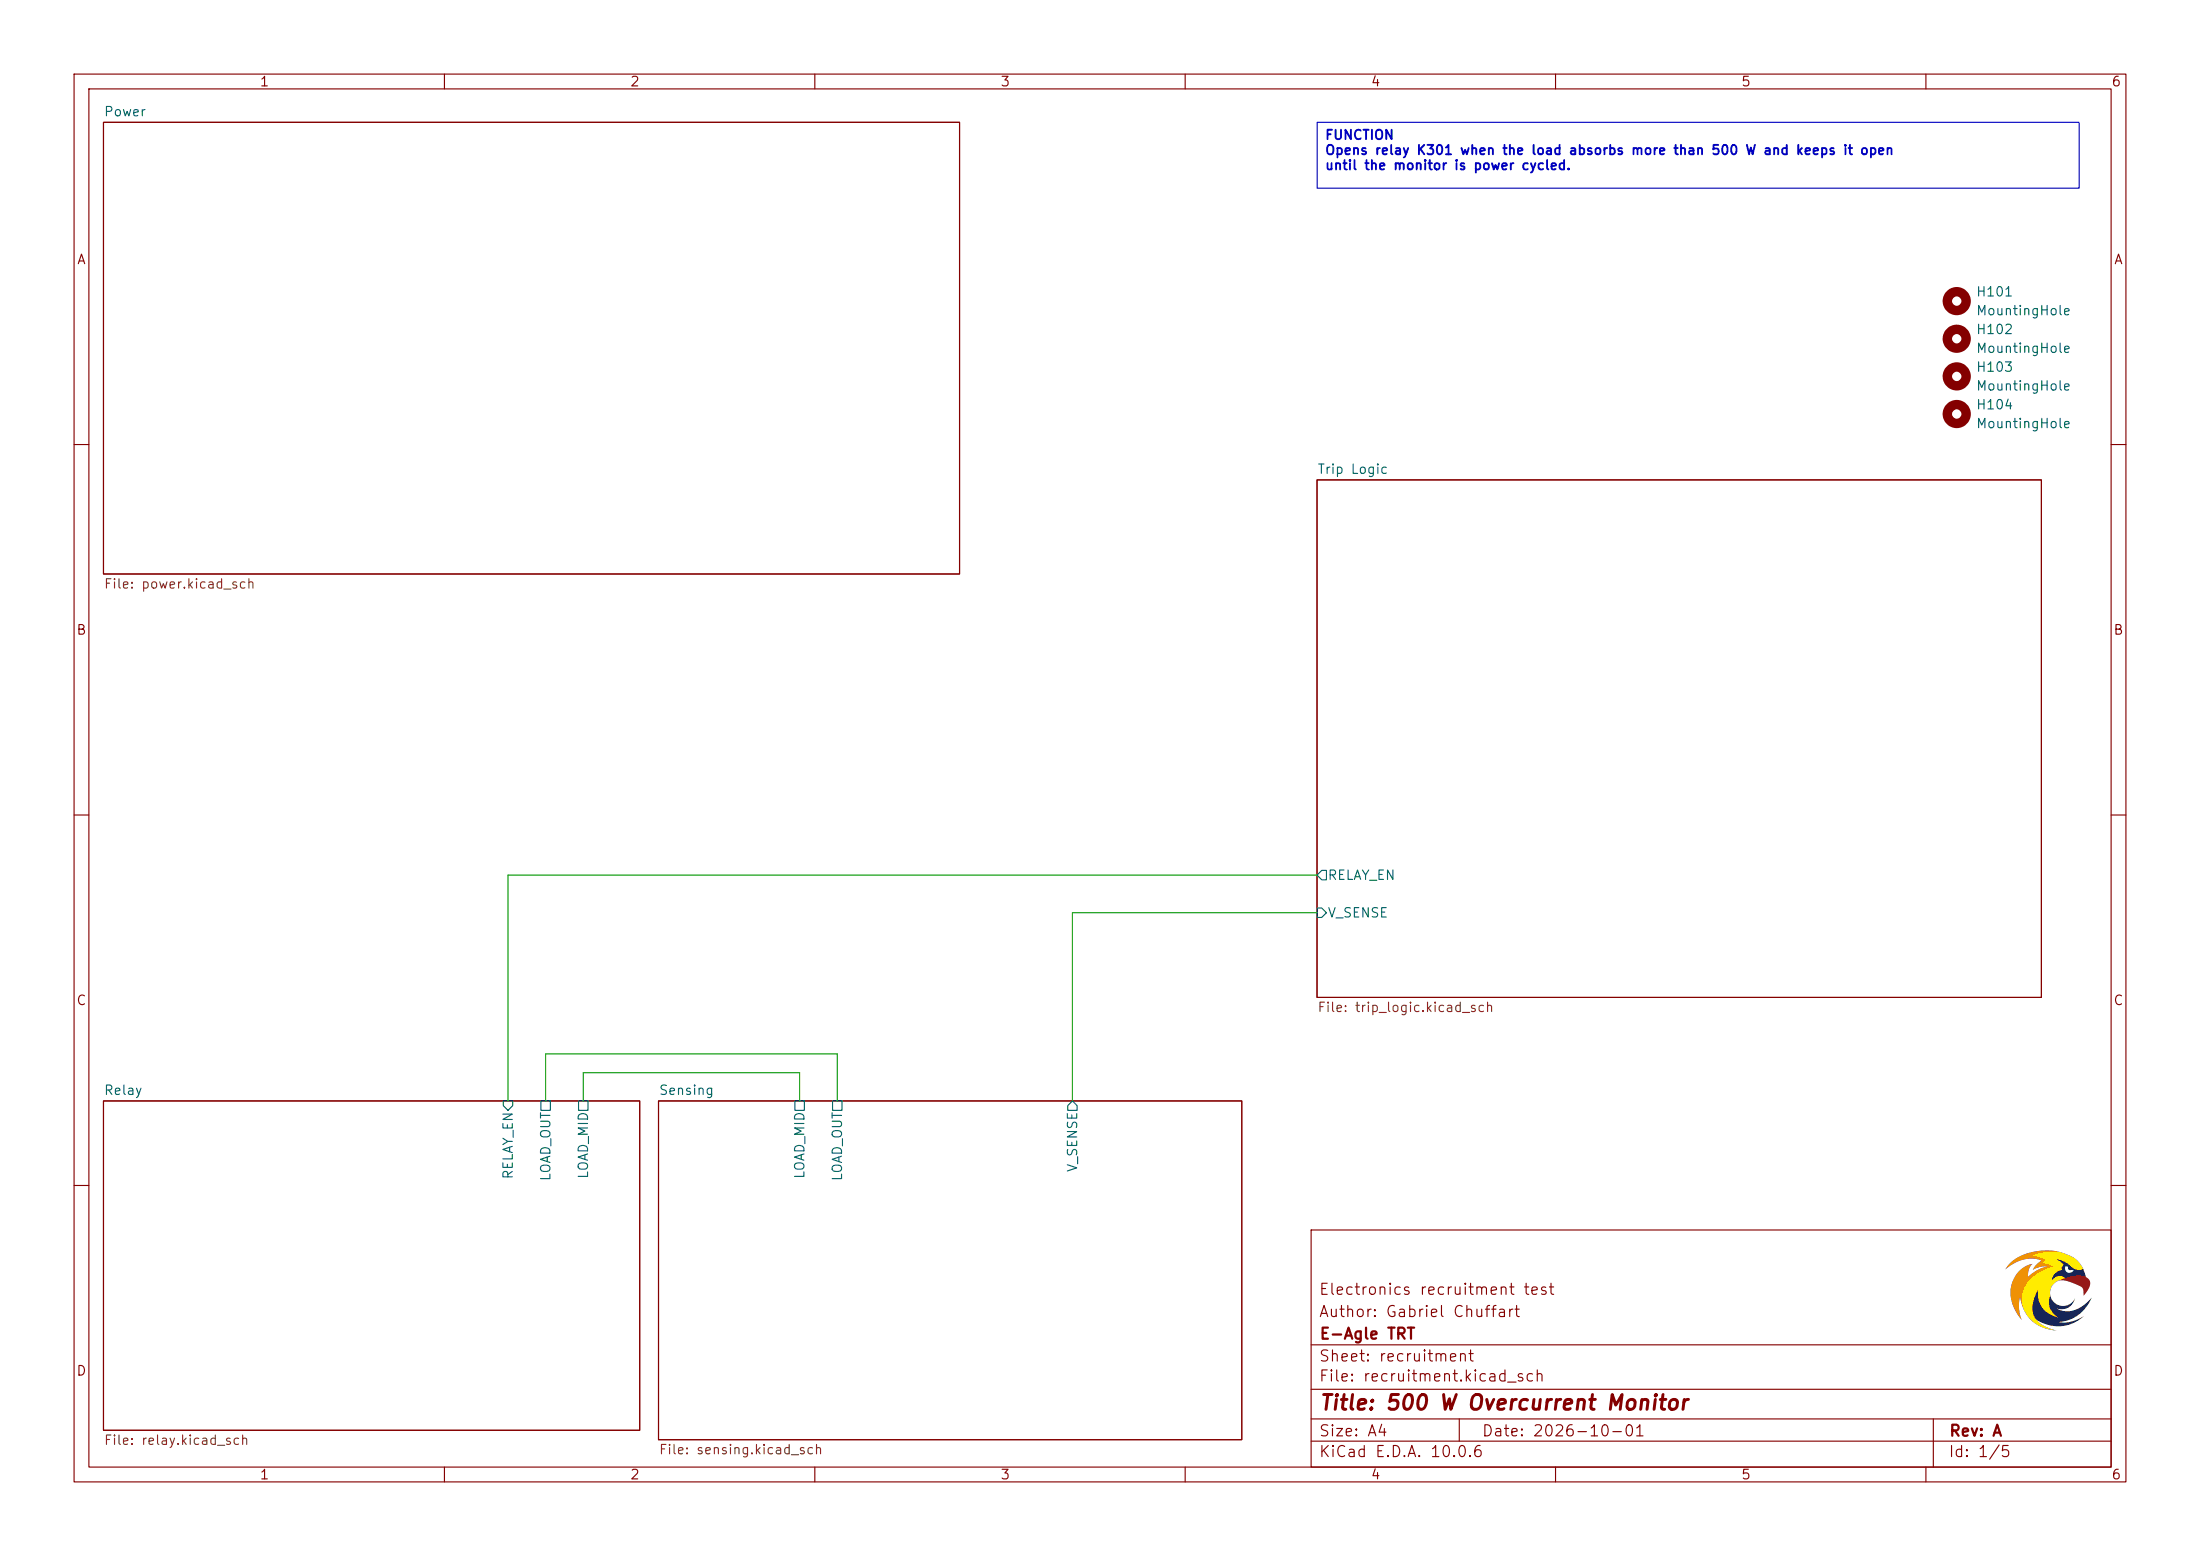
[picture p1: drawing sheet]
(kicad_sch
 (version 20260306)
 (generator "eeschema")
 (generator_version "10.0")
 (paper "A4")
 (title_block
  (title "500 W Overcurrent Monitor")
  (date "2026-10-01")
  (rev "A")
  (company "E-Agle TRT")
  (comment 1 "Author: Gabriel Chuffart")
  (comment 2 "Electronics recruitment test"))
 (lib_symbols
  (symbol "Mechanical:MountingHole"
   (pin_names
    (offset 1.016)) (exclude_from_sim no) (in_bom no) (on_board yes)
   (in_pos_files yes)
   (duplicate_pin_numbers_are_jumpers no)
   (property "Reference" "H" (at 0 5.08 0) (show_name no) (do_not_autoplace no) (effects (font (size 1.27 1.27))))
   (property "Value" "MountingHole" (at 0 3.175 0) (show_name no) (do_not_autoplace no) (effects (font (size 1.27 1.27))))
   (property "Footprint" "" (at 0 0 0) (show_name no) (do_not_autoplace no) (hide yes) (effects (font (size 1.27 1.27))))
   (property "Datasheet" "" (at 0 0 0) (show_name no) (do_not_autoplace no) (hide yes) (effects (font (size 1.27 1.27))))
   (property "Description" "Mounting Hole without connection" (at 0 0 0) (show_name no) (do_not_autoplace no) (hide yes) (effects (font (size 1.27 1.27))))
   (symbol "MountingHole_0_1"
    (circle (center 0 0) (radius 1.27) (stroke (width 1.27) (type default)) (fill (type none))))
   (embedded_fonts no)))
 (text_box "FUNCTION\nOpens relay K301 when the load absorbs more than 500 W and keeps it open\nuntil the monitor is power cycled.\n"
  (exclude_from_sim no)
  (at 177.8 16.51 0)
  (size 102.87 8.89)
  (margins 0.9525 0.9525 0.9525 0.9525)
  (stroke (width 0) (type solid))
  (fill (type none))
  (effects (font (size 1.27 1.27) (thickness 0.254)
    (bold yes)) (justify left top)))
 (wire
  (pts (xy 113.03 142.24) (xy 113.03 148.59))
  (stroke (width 0) (type default)))
 (wire
  (pts (xy 68.58 118.11) (xy 68.58 148.59))
  (stroke (width 0) (type default)))
 (wire
  (pts (xy 78.74 148.59) (xy 78.74 144.78))
  (stroke (width 0) (type default)))
 (wire
  (pts (xy 144.78 123.19) (xy 144.78 148.59))
  (stroke (width 0) (type default)))
 (wire
  (pts (xy 73.66 142.24) (xy 113.03 142.24))
  (stroke (width 0) (type default)))
 (wire
  (pts (xy 177.8 123.19) (xy 144.78 123.19))
  (stroke (width 0) (type default)))
 (wire
  (pts (xy 107.95 144.78) (xy 107.95 148.59))
  (stroke (width 0) (type default)))
 (wire
  (pts (xy 78.74 144.78) (xy 107.95 144.78))
  (stroke (width 0) (type default)))
 (wire
  (pts (xy 177.8 118.11) (xy 68.58 118.11))
  (stroke (width 0) (type default)))
 (wire
  (pts (xy 73.66 148.59) (xy 73.66 142.24))
  (stroke (width 0) (type default)))
 (symbol
  (lib_id "Mechanical:MountingHole")
  (at 264.16 55.88 0)
  (unit 1)
  (body_style 1)
  (exclude_from_sim no)
  (in_bom no)
  (on_board yes)
  (in_pos_files yes)
  (dnp no)
  (fields_autoplaced yes)
  (property "Reference" "H104" (at 266.7 54.6099 0) (show_name no) (do_not_autoplace no) (effects (font (size 1.27 1.27)) (justify left)))
  (property "Value" "MountingHole" (at 266.7 57.1499 0) (show_name no) (do_not_autoplace no) (effects (font (size 1.27 1.27)) (justify left)))
  (property "Footprint" "MountingHole:MountingHole_3.2mm_M3" (at 264.16 55.88 0) (hide yes) (show_name no) (do_not_autoplace no) (effects (font (size 1.27 1.27))))
  (property "Datasheet" "" (at 264.16 55.88 0) (hide yes) (show_name no) (do_not_autoplace no) (effects (font (size 1.27 1.27))))
  (property "Description" "Mounting Hole without connection" (at 264.16 55.88 0) (hide yes) (show_name no) (do_not_autoplace no) (effects (font (size 1.27 1.27)))))
 (symbol
  (lib_id "Mechanical:MountingHole")
  (at 264.16 45.72 0)
  (unit 1)
  (body_style 1)
  (exclude_from_sim no)
  (in_bom no)
  (on_board yes)
  (in_pos_files yes)
  (dnp no)
  (fields_autoplaced yes)
  (property "Reference" "H102" (at 266.7 44.4499 0) (show_name no) (do_not_autoplace no) (effects (font (size 1.27 1.27)) (justify left)))
  (property "Value" "MountingHole" (at 266.7 46.9899 0) (show_name no) (do_not_autoplace no) (effects (font (size 1.27 1.27)) (justify left)))
  (property "Footprint" "MountingHole:MountingHole_3.2mm_M3" (at 264.16 45.72 0) (hide yes) (show_name no) (do_not_autoplace no) (effects (font (size 1.27 1.27))))
  (property "Datasheet" "" (at 264.16 45.72 0) (hide yes) (show_name no) (do_not_autoplace no) (effects (font (size 1.27 1.27))))
  (property "Description" "Mounting Hole without connection" (at 264.16 45.72 0) (hide yes) (show_name no) (do_not_autoplace no) (effects (font (size 1.27 1.27)))))
 (symbol
  (lib_id "Mechanical:MountingHole")
  (at 264.16 50.8 0)
  (unit 1)
  (body_style 1)
  (exclude_from_sim no)
  (in_bom no)
  (on_board yes)
  (in_pos_files yes)
  (dnp no)
  (fields_autoplaced yes)
  (property "Reference" "H103" (at 266.7 49.5299 0) (show_name no) (do_not_autoplace no) (effects (font (size 1.27 1.27)) (justify left)))
  (property "Value" "MountingHole" (at 266.7 52.0699 0) (show_name no) (do_not_autoplace no) (effects (font (size 1.27 1.27)) (justify left)))
  (property "Footprint" "MountingHole:MountingHole_3.2mm_M3" (at 264.16 50.8 0) (hide yes) (show_name no) (do_not_autoplace no) (effects (font (size 1.27 1.27))))
  (property "Datasheet" "" (at 264.16 50.8 0) (hide yes) (show_name no) (do_not_autoplace no) (effects (font (size 1.27 1.27))))
  (property "Description" "Mounting Hole without connection" (at 264.16 50.8 0) (hide yes) (show_name no) (do_not_autoplace no) (effects (font (size 1.27 1.27)))))
 (symbol
  (lib_id "Mechanical:MountingHole")
  (at 264.16 40.64 0)
  (unit 1)
  (body_style 1)
  (exclude_from_sim no)
  (in_bom no)
  (on_board yes)
  (in_pos_files yes)
  (dnp no)
  (fields_autoplaced yes)
  (property "Reference" "H101" (at 266.7 39.3699 0) (show_name no) (do_not_autoplace no) (effects (font (size 1.27 1.27)) (justify left)))
  (property "Value" "MountingHole" (at 266.7 41.9099 0) (show_name no) (do_not_autoplace no) (effects (font (size 1.27 1.27)) (justify left)))
  (property "Footprint" "MountingHole:MountingHole_3.2mm_M3" (at 264.16 40.64 0) (hide yes) (show_name no) (do_not_autoplace no) (effects (font (size 1.27 1.27))))
  (property "Datasheet" "" (at 264.16 40.64 0) (hide yes) (show_name no) (do_not_autoplace no) (effects (font (size 1.27 1.27))))
  (property "Description" "Mounting Hole without connection" (at 264.16 40.64 0) (hide yes) (show_name no) (do_not_autoplace no) (effects (font (size 1.27 1.27)))))
 (sheet
  (at 13.97 16.51)
  (size 115.57 60.96)
  (exclude_from_sim no)
  (in_bom yes)
  (on_board yes)
  (dnp no)
  (fields_autoplaced yes)
  (stroke (width 0.1524) (type solid))
  (fill (color 0 0 0 0))
  (property "Sheetname" "Power" (at 13.97 15.7984 0) (show_name no) (do_not_autoplace no) (effects (font (size 1.27 1.27)) (justify left bottom)))
  (property "Sheetfile" "power.kicad_sch" (at 13.97 78.0546 0) (show_name no) (do_not_autoplace no) (effects (font (size 1.27 1.27)) (justify left top))))
 (sheet
  (at 88.9 148.59)
  (size 78.74 45.72)
  (exclude_from_sim no)
  (in_bom yes)
  (on_board yes)
  (dnp no)
  (fields_autoplaced yes)
  (stroke (width 0.1524) (type solid))
  (fill (color 0 0 0 0))
  (property "Sheetname" "Sensing" (at 88.9 147.8784 0) (show_name no) (do_not_autoplace no) (effects (font (size 1.27 1.27)) (justify left bottom)))
  (property "Sheetfile" "sensing.kicad_sch" (at 88.9 194.8946 0) (show_name no) (do_not_autoplace no) (effects (font (size 1.27 1.27)) (justify left top)))
  (pin "LOAD_MID" passive (at 107.95 148.59 90) (effects (font (size 1.27 1.27)) (justify right)))
  (pin "LOAD_OUT" passive (at 113.03 148.59 90) (effects (font (size 1.27 1.27)) (justify right)))
  (pin "V_SENSE" output (at 144.78 148.59 90) (effects (font (size 1.27 1.27)) (justify right))))
 (sheet
  (at 13.97 148.59)
  (size 72.39 44.45)
  (exclude_from_sim no)
  (in_bom yes)
  (on_board yes)
  (dnp no)
  (fields_autoplaced yes)
  (stroke (width 0.1524) (type solid))
  (fill (color 0 0 0 0))
  (property "Sheetname" "Relay" (at 13.97 147.8784 0) (show_name no) (do_not_autoplace no) (effects (font (size 1.27 1.27)) (justify left bottom)))
  (property "Sheetfile" "relay.kicad_sch" (at 13.97 193.6246 0) (show_name no) (do_not_autoplace no) (effects (font (size 1.27 1.27)) (justify left top)))
  (pin "LOAD_MID" passive (at 78.74 148.59 90) (effects (font (size 1.27 1.27)) (justify right)))
  (pin "LOAD_OUT" passive (at 73.66 148.59 90) (effects (font (size 1.27 1.27)) (justify right)))
  (pin "RELAY_EN" input (at 68.58 148.59 90) (effects (font (size 1.27 1.27)) (justify right))))
 (sheet
  (at 177.8 64.77)
  (size 97.79 69.85)
  (exclude_from_sim no)
  (in_bom yes)
  (on_board yes)
  (dnp no)
  (fields_autoplaced yes)
  (stroke (width 0.1524) (type solid))
  (fill (color 0 0 0 0))
  (property "Sheetname" "Trip Logic" (at 177.8 64.0584 0) (show_name no) (do_not_autoplace no) (effects (font (size 1.27 1.27)) (justify left bottom)))
  (property "Sheetfile" "trip_logic.kicad_sch" (at 177.8 135.2046 0) (show_name no) (do_not_autoplace no) (effects (font (size 1.27 1.27)) (justify left top)))
  (pin "RELAY_EN" output (at 177.8 118.11 180) (effects (font (size 1.27 1.27)) (justify left)))
  (pin "V_SENSE" input (at 177.8 123.19 180) (effects (font (size 1.27 1.27)) (justify left))))
 (sheet_instances
  (path ""
   (page "1")))
 (embedded_fonts no))
